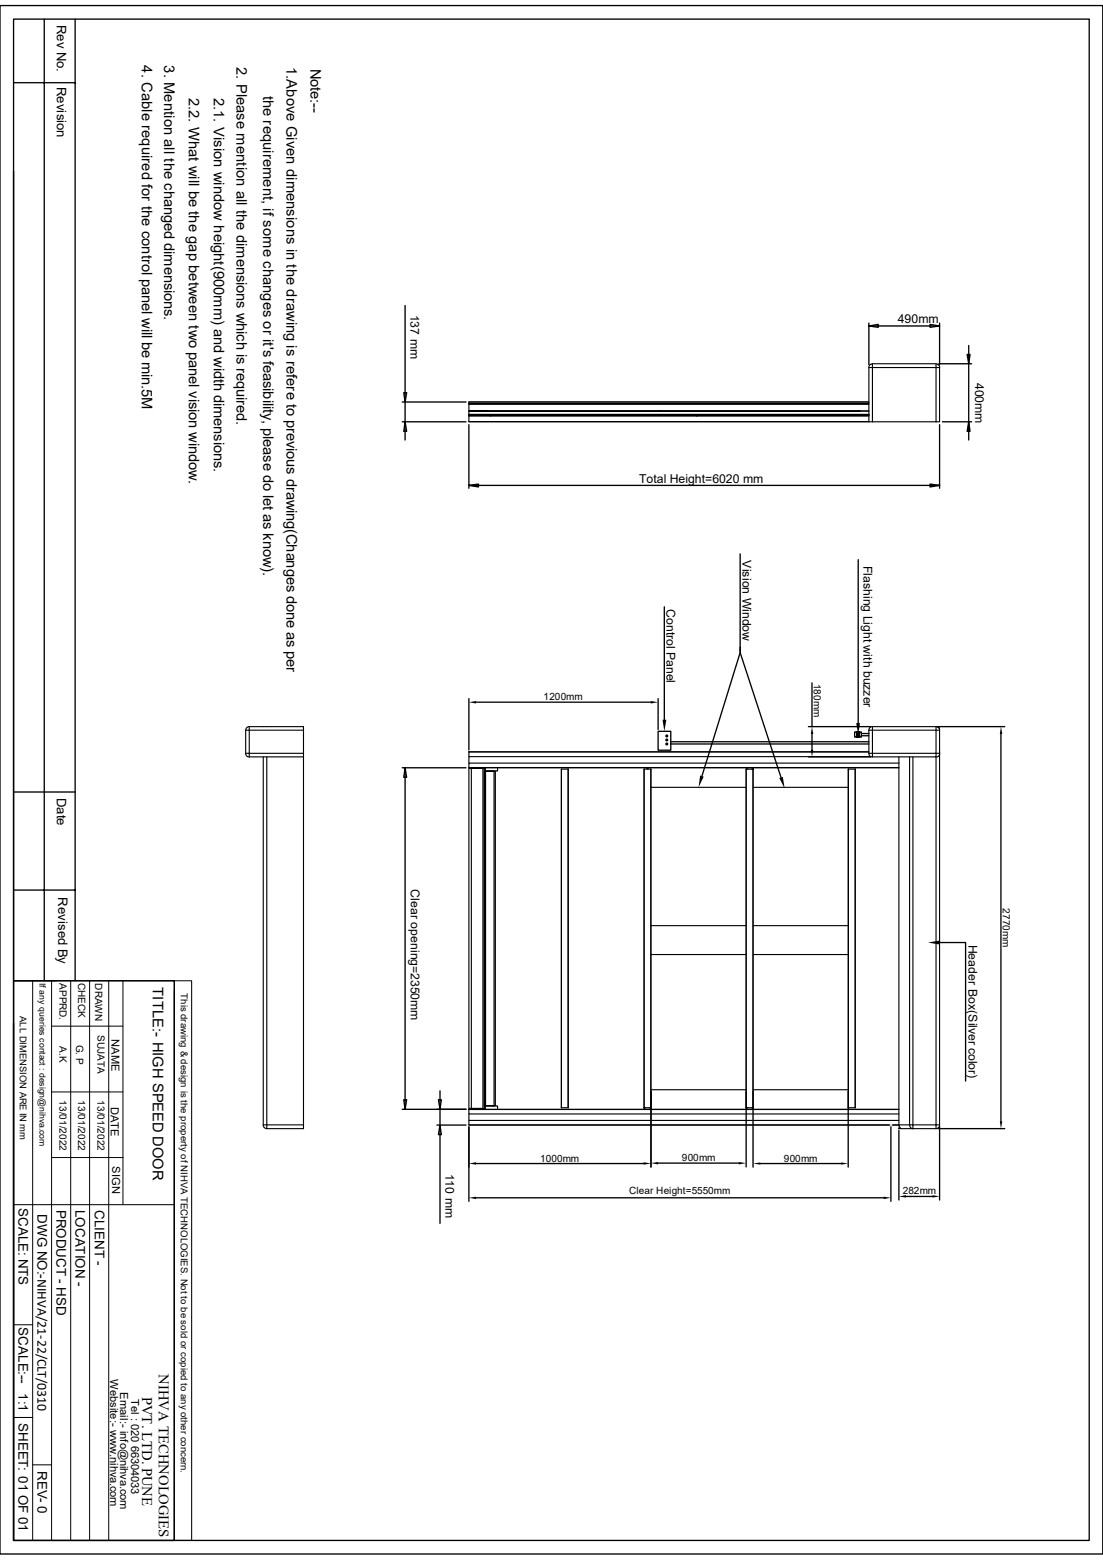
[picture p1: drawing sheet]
<svg xmlns="http://www.w3.org/2000/svg" width="210mm" height="297mm" viewBox="0 0 210 297" stroke-linecap="round" stroke-linejoin="round" font-family="sans-serif">
<g fill="none" stroke="#000" stroke-width=".25">
<path d="M0 1.1h210v294.8h-210zM2.6 3.6h204.8v289.7h-204.8zM2.6 15.7h11.7M8.4 3.6v183.1M14.3 3.6v183.1M2.6 32.6v154.1M77.1 58.2v25.6M76.6 76.5h12.1M76.9 74.8h.5l-.3 1.7zM165.4 61.5v7.9M165.4 62.1h13.5M165.4 62.1l1.8-.3v.5z"/>
<path d="M177.1 61.8l1.8 .3-1.8 .2zM178.8 69.3h6.2M178.9 61.5v7.9M184.1 67.5h.6l-.3 1.8zM184.4 65.8v18M76.6 80.3h12.1M77.1 80.3l.3 1.8h-.5zM89.3 80.9v12.1M89.3 92.4h89.6M89.3 92.4l1.8-.2v.5zM177.1 92.2l1.8 .2-1.8 .3zM178.9 80.9v12.1"/>
<path d="M179.5 80.3h5.5M184.4 80.3l.3 1.8h-.6zM126.5 115.5v21.5M140.9 105.5v18.7l-7.3 23.6M163.4 106.6v31.1M89.3 133v9.8M90.6 133.7h33.3M125.3 139.2h2.4v3.6h-2.4zM125.3 133v5.9M140.9 123.2v1l7.8 23.8M153.9 138.3h11.9M154.6 130v8.3"/>
<path d="M154.6 139.7v3M162.7 139.4h.5v.9v-.9h.4v.9v-.9h.4v.9h-1.3zM164 139.7h1.4M178.6 138.3h12.7M190.6 139.7v73.8M2.6 150.8h11.7M76.6 146.2h12.1M77.1 146.2v65M77.1 146.2l.3 1.8h-.5zM127.7 141.2h37.7M127.7 141.6h37.7M153.9 144.1h11.9"/>
<path d="M164 140.1h1.4M2.6 169.5h11.7M178.9 179.5h5v26.3M2.6 186.7h30.6v106.6h-30.6zM2.6 194.8v98.5M76.6 211.2h12.1M76.9 209.4h.5l-.3 1.8zM83.2 214.2h5.5M83.5 209.4h.5l-.2 1.8zM83.8 214.2l.2 1.8h-.5zM83.8 207.7v25.2M89.3 214.5v14.2"/>
<path d="M124 207.8v14.4M142.1 207.8v14.4M143.4 207.8v14.4M161.5 207.8v14.4M169.6 214.5v14.2M171.2 215.2v13.3M178.6 214.9h12.7M178.9 214.5v14M90.6 228h77.7M90.6 221.5h32M125.3 221.4h15.4M144.8 221.5h15.3"/>
<path d="M172.5 227.8h5"/>
<circle cx="127" cy="140.9" r=".17"/>
<circle cx="127" cy="140.1" r=".17"/>
<circle cx="127" cy="141.6" r=".17"/>
</g>
<g fill="#000">
<path d="M184.1 67.5h.3v1.8zM184.4 67.5h.3l-.3 1.8zM184.4 80.3v1.8h-.3zM184.4 80.3l.3 1.8h-.3zM89.3 133.7l1.3-.2v.4zM123.9 133.5l1.4 .2-1.4 .2zM126.2 137h.7l-.4 2.2zM154.6 138.3l.3 1.4h-.5zM163 137.7h.7l-.3 2.2zM190.6 138.3l.2 1.4h-.4zM133.3 147.7l.7 .2-1 2zM148.4 148.1l.7-.2 .3 2.2z"/>
<path d="M154.4 142.7h.5l-.3 1.4zM176.7 179.5l2.2-.4v.7zM190.4 213.5h.4l-.2 1.4zM89.3 228l1.3-.2v.5zM89.3 221.5l1.3-.2v.4zM122.6 221.3l1.4 .2-1.4 .2zM124 221.4l1.3-.2v.5zM140.7 221.2l1.4 .2-1.4 .3zM143.4 221.5l1.4-.2v.4zM160.1 221.3l1.4 .2-1.4 .2zM168.3 227.8l1.3 .2-1.3 .3zM171.2 227.8l1.3-.3v.5z"/>
<path d="M177.5 227.5l1.4 .3-1.4 .2z"/>
</g>
<g fill="none" stroke="#000" stroke-width=".21">
<path d="M89.3 78.2l3.5 .1zM89.3 79.1l4 .1M89.3 76.9v3.4M89.3 79h76.1M89.3 78.9h76.1M89.3 78.3h3.5M89.3 76.9h76.1M92.8 78.2h32.9M92.9 78.3h32.8zM92.9 78.2l-.1 .1M93.3 79.1h39.3M93.5 79.1l39.1 .1"/>
<path d="M93.5 79.2h.1M125.7 78.2v.1M125.7 78.3h.1M125.7 78.2h39.7M125.8 78.3h37.8zM125.8 78.2l.1 .1M132.6 79.1h32.8M132.6 79.2h.1M132.6 79.1v.1M132.7 79.1l32.7 .1h-76.1h4.1M163.6 78.2h.1M163.7 78.3h1.7z"/>
<path d="M165.4 70l.2-.5 .2-.2h.3v.3a.34 .34 0 0 1-.1 .4 .34 .34 0 0 1-.4 0h-.2v10.3M165.4 76.5h-76.1v.4M166.1 69.3h12.1l.5 .1 .2 .6M178.2 70h-12.1v10.3M178.2 69.3v.7M178.2 70h.7M178.2 70v10.3M178.9 70v10.3h-.7M89.3 80.3h76.1M165.4 80.3h.7M166.1 80.3h12.1M46.8 139v4.4"/>
<path d="M46.8 139h.7M47.5 138.3h10.3v.7M47.5 139h10.3M47.5 139v4.4M47.5 138.3v.7M47.5 138.3l-.5 .2-.2 .5M57.8 139v4.4M165.4 139v4.4M166.1 138.3v.1a.42 .42 0 0 1 0 .6 .42 .42 0 0 1-.6 0h-.1M166.1 138.3l-.4 .2-.3 .5M166.1 139h12.1v4.4h-12.1zM166.1 138.3h12.1"/>
<path d="M178.2 138.3l.5 .2 .2 .3a.3 .3 0 0 1-.2 .3 .3 .3 0 0 1-.3-.1h-.2zM178.2 138.3h.7M178.6 138.3v.2M178.8 138.3v.3M178.9 139v75.2M46.8 143.4h.7M46.8 143.4l.2 .6 .5 .1M47.5 144.1h10.3M47.5 143.4v.7M47.5 143.4h10.3v.7M50.1 144.1v70.1M50.8 144.1v70.1"/>
<path d="M57.8 144.1v70.1M89.3 146.1l81.9 .1M89.3 143.2v.9M89.3 146.1h81.9M89.3 143.2h76.1M89.3 146.3h.4v64.7h-.4zM89.7 146.3h2.2v64.7M91.4 146.2v.1M91.9 146.3h.3v64.7M92.2 146.3h.1M92.2 146.9h.3M92.2 146.9v63.6"/>
<path d="M92.3 146.3h.1v.6M92.3 146.3v.6M92.4 146.8h.1M92.5 146.9h1.4M92.5 146.8h1.4M94.1 146.9h.2v63.6h-.2zM94.1 146.9h-1.6v63.6M94.7 146.2v.6l-.8 .1M106.9 146.4h.1M106.9 146.4v64.5M108.2 146.4v64.5M108.2 146.4h-1.3v64.5"/>
<path d="M122.6 146.4h1.3M122.6 146.4v64.5h1.4l-.1-64.5M122.6 146.4h.1M123.2 146.2v.2M123.4 146.2v.2M123.9 146.4v64.8M124 149.9h18.1M142.2 146.2v.2M143.3 146.2v.2M143.4 149.9h18.1M143.4 146.4h-1.3v64.5h.1v.3M161.5 146.4v64.5h1.3"/>
<path d="M161.5 146.4h1.3M161.5 146.4v64.5M162.8 146.4v64.5M165.4 143.4h.3a.28 .28 0 0 1 .4 0 .28 .28 0 0 1 0 .4v.3M165.4 143.4l.1 .4 .4 .3h.2M165.4 143.1l-76.1 .1M165.8 144.1h-76.5v1.2M166.1 144.1h12.1v-.3a.34 .34 0 0 1 .1-.4 .34 .34 0 0 1 .4 0 .29 .29 0 0 1 .2 .3 .29 .29 0 0 1-.2 .3l-.5 .1v70.1M171.2 144.1v70.1h-81.9M171.2 145.3h-81.9v.8M173.2 144.1v70.1M173.8 144.1v70.1h4.4"/>
<path d="M124 176.2h18.1M143.4 176.2h18.1M124 181.7h18.1M143.4 181.7h18.1M50.1 214.2h.7M50.1 214.2l.1 .4 .6 .3M50.8 214.2v.7h7v-.7M50.8 214.2h7M89.3 212.1v1.2h81.9M89.3 213.3v.9M89.3 211.2h.1M89.3 211.2h81.9"/>
<path d="M89.3 214.2h81.9M89.3 211.2v.9h81.9M89.7 211h2.6M91.4 211v.2M92.2 210.5h.3M92.3 210.5v.5M92.4 210.5v.5h-.1M92.5 210.6h1.4zM92.5 210.5h1.4M92.5 210.5h1.6M92.5 210.5l-.1 .1M93.9 210.6h.1"/>
<path d="M93.9 210.6h.8v.6M106.9 210.9h1.3M106.9 210.9h.1M122.8 211.2l-.1-.3v.3M123.8 210.9v.3M123.9 210.9v.3M124 207.5h18.1M143.3 210.9v.3M143.3 210.9h-1.1v.3M143.3 210.9l.1-64.5v64.5M143.4 210.9h.1M143.4 207.5h18.1"/>
<path d="M171.2 211.2h-81.9M171.2 214.8v.1M171.2 214.9h.1M173.2 214.2h-2l.2 .6h-.2v.1h2.6M173.2 214.2h.1a.45 .45 0 0 1 .5 .1 .45 .45 0 0 1 0 .5v.1M173.2 214.2l.2 .5 .4 .2M178.2 214.2h.4a.28 .28 0 0 1 .3 .2 .28 .28 0 0 1-.2 .3l-.5 .2M178.2 214.2v.7h-4.4"/>
</g>
<g fill="none" stroke="#000" stroke-width=".19">
<path d="M2.6 186.7h30.6M6.2 186.7v106.6M9.8 195.4h13.6M9.8 186.7v106.6M13.5 186.7v106.6M17.1 186.7v106.6M20.7 186.7v106.6M23.4 186.7v42.7M33.2 186.7h3.3v106.6h-3.3zM33.2 188.6v104.7M9.8 207.9h13.6M2.6 229.4h30.6"/>
<path d="M9.8 220.4h13.6M2.6 252.2h3.6M2.6 269.9h3.6M6.2 278.9h3.6"/>
</g>
<path d="M169.5 214l.3 .4M169.6 214v.5M169.8 214l-.3 .4" fill="none" stroke="#dcdcdc" stroke-width=".19"/>
<g font-size="2.8">
<text x="27" y="12.5" transform="rotate(90 27 12.5)">4. Cable required for the control panel will be min.5M</text>
<text x="31.3" y="12.5" transform="rotate(90 31.3 12.5)">3. Mention all the changed dimensions.</text>
<text x="45" y="12.7" transform="rotate(90 45 12.7)">2. Please mention all the dimensions which is required.</text>
<text x="54.6" y="12.7" transform="rotate(90 54.6 12.7)">1.Above Given dimensions in the drawing is refere to previous drawing(Changes done as per</text>
<text x="59.1" y="13" transform="rotate(90 59.1 13)">Note:--</text>
<text x="35.9" y="18.6" transform="rotate(90 35.9 18.6)">2.2. What will be the gap between two panel vision window.</text>
<text x="40.7" y="18.6" transform="rotate(90 40.7 18.6)">2.1. Vision window height(900mm) and width dimensions.</text>
<text x="50.1" y="18.2" transform="rotate(90 50.1 18.2)">the requirement, if some changes or it's feasibility, please do let as know).</text>
<text x="29.1" y="188" transform="rotate(90 29.1 188)">TITLE:- HIGH SPEED DOOR</text>
<text x="30.3" y="261.6" transform="rotate(90 30.3 261.6)">NIHVA TECHNOLOGIES</text>
<text x="27.1" y="265.9" transform="rotate(90 27.1 265.9)">PVT. LTD. PUNE</text>
</g>
<g font-size="2.5">
<text x="10.8" y="4.7" transform="rotate(90 10.8 4.7)">Rev No.</text>
<text x="10.8" y="16.6" transform="rotate(90 10.8 16.6)">Revision</text>
<text x="10.8" y="151.9" transform="rotate(90 10.8 151.9)">Date</text>
<text x="11" y="170.9" transform="rotate(90 11 170.9)">Revised By</text>
<text x="3.5" y="230" transform="rotate(90 3.5 230)">SCALE: NTS</text>
<text x="7.1" y="231.2" transform="rotate(90 7.1 231.2)">DWG NO:-NIHVA/21-22/CLT/0310</text>
<text x="10.8" y="230.3" transform="rotate(90 10.8 230.3)">PRODUCT - HSD</text>
<text x="14.4" y="230.3" transform="rotate(90 14.4 230.3)">LOCATION -</text>
<text x="18" y="230.4" transform="rotate(90 18 230.4)">CLIENT -</text>
<text x="3.5" y="252.7" transform="rotate(90 3.5 252.7)">SCALE:--</text>
<text x="3.5" y="265.3" transform="rotate(90 3.5 265.3)">1:1</text>
<text x="3.5" y="271" transform="rotate(90 3.5 271)">SHEET: 01 OF 01</text>
<text x="7.2" y="280" transform="rotate(90 7.2 280)">REV- 0</text>
</g>
<g font-size="2.3">
<text x="78.2" y="59.9" transform="rotate(90 78.2 59.9)">137 mm</text>
<text x="170.9" y="61.6">490mm</text>
<text x="185.7" y="72.9" transform="rotate(90 185.7 72.9)">400mm</text>
<text x="121.7" y="91.9">Total Height=6020 mm</text>
<text x="141.4" y="106.7" transform="rotate(90 141.4 106.7)">Vision Window</text>
<text x="164.4" y="107.7" transform="rotate(90 164.4 107.7)">Flashing Light with buzzer</text>
<text x="126.9" y="116" transform="rotate(90 126.9 116)">Control Panel</text>
<text x="78.2" y="169.2" transform="rotate(90 78.2 169.2)">Clear opening=2350mm</text>
<text x="184.4" y="179.8" transform="rotate(90 184.4 179.8)">Header Box(Silver color)</text>
<text x="84.8" y="223.4" transform="rotate(90 84.8 223.4)">110 mm</text>
</g>
<g font-size="2.1">
<text x="21.3" y="197.9" transform="rotate(90 21.3 197.9)">NAME</text>
<text x="21.1" y="210.7" transform="rotate(90 21.1 210.7)">DATE</text>
<text x="21.3" y="222.1" transform="rotate(90 21.3 222.1)">SIGN</text>
<text x="21" y="262.6" transform="rotate(90 21 262.6)">Website:- www.nihva.com</text>
<text x="22.9" y="265" transform="rotate(90 22.9 265)">Email:- info@nihva.com</text>
<text x="25" y="266.3" transform="rotate(90 25 266.3)">Tel : 020 66304033</text>
</g>
<g font-size="1.9">
<text x="155" y="130.1" transform="rotate(90 155 130.1)">180mm</text>
<text x="103.5" y="133.4">1200mm</text>
<text x="191" y="172.9" transform="rotate(90 191 172.9)">2770mm</text>
<text x="11.3" y="187.2" transform="rotate(90 11.3 187.2)">APPRD.</text>
<text x="14.9" y="187.1" transform="rotate(90 14.9 187.1)">CHECK</text>
<text x="18.1" y="187.2" transform="rotate(90 18.1 187.2)">DRAWN</text>
<text x="18.5" y="197.1" transform="rotate(90 18.5 197.1)">SUJATA</text>
<text x="11.3" y="199.2" transform="rotate(90 11.3 199.2)">A.K</text>
<text x="14.5" y="198.9" transform="rotate(90 14.5 198.9)">G. P</text>
<text x="11.3" y="209.5" transform="rotate(90 11.3 209.5)">13/01/2022</text>
<text x="14.9" y="209.5" transform="rotate(90 14.9 209.5)">13/01/2022</text>
<text x="18.5" y="209.5" transform="rotate(90 18.5 209.5)">13/01/2022</text>
<text x="102.8" y="221.1">1000mm</text>
<text x="129.8" y="221.1">900mm</text>
<text x="149.3" y="221.1">900mm</text>
<text x="119.8" y="227.3">Clear Height=5550mm</text>
<text x="171.9" y="227.4">282mm</text>
</g>
<g font-size="1.8">
<text x="34.5" y="189.1" transform="rotate(90 34.5 189.1)">This drawing &amp; design is the property of NIHVA TECHNOLOGIES. Not to be sold or copied to any other concern.</text>
<text x="3.8" y="193.4" transform="rotate(90 3.8 193.4)">ALL DIMENSION ARE IN mm</text>
</g>
<text font-size="1.7" x="7.5" y="187.2" transform="rotate(90 7.5 187.2)">If any queries contact : design@nihva.com</text>
</svg>
